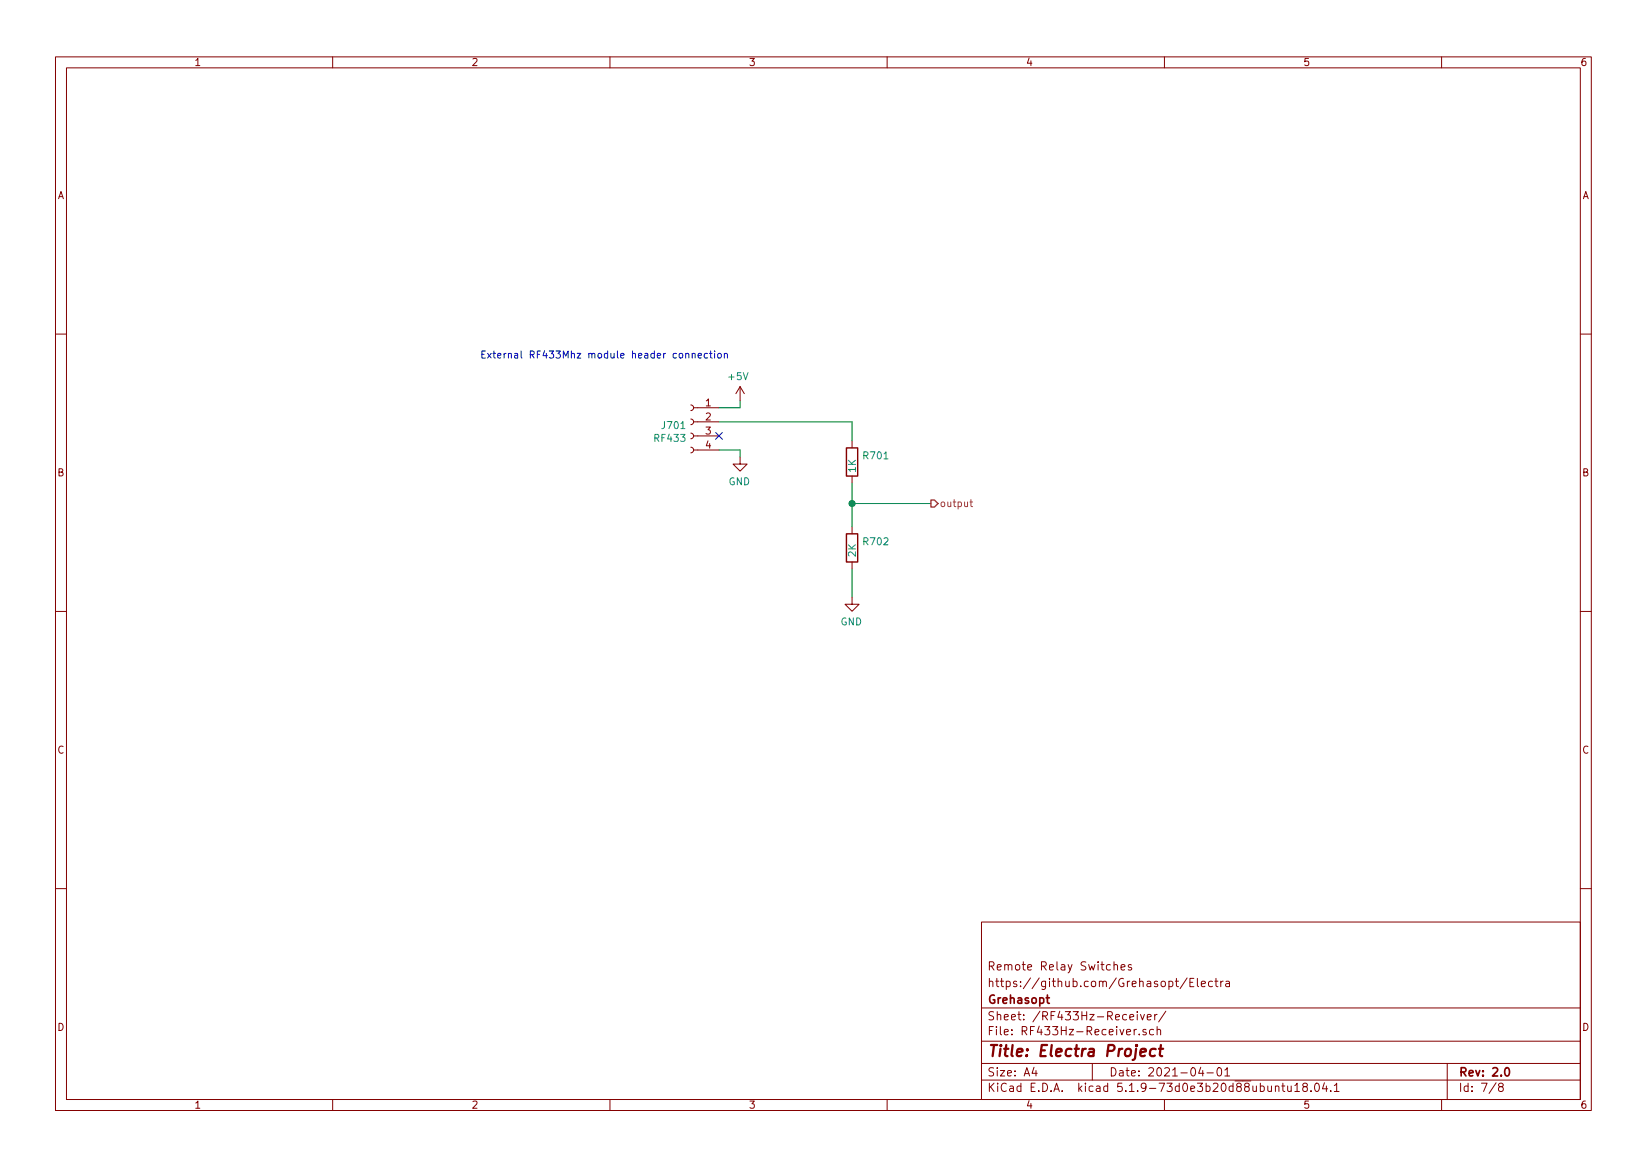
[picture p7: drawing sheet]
<svg xmlns="http://www.w3.org/2000/svg" width="297mm" height="210mm" viewBox="0 0 297 210" stroke-linecap="round" stroke-linejoin="round" font-family="sans-serif">
<g fill="none" stroke="#840000" stroke-width=".18">
<path d="M10 10.3h277v189.9h-277zM12 12.2h273v186.1h-273zM60 10.3v1.9M110 10.3v1.9M160 10.3v1.9M210 10.3v1.9M260 10.3v1.9M10 60.2h2M124.6 78.1l.3 .1 .2 .3-.1 .4-.4 .2M124.6 75.6l.3 .1 .2 .3-.1 .4-.4 .2M124.6 73l.3 .1 .2 .3-.1 .5-.4 .1M125.1 78.6h4.6"/>
<path d="M125.1 76.1h4.6M125.1 73.5h4.6M133.5 69.7l.7 1.3M133.5 69.7v2.6M133.5 69.7l-.8 1.3M153.7 79.5v1.3M285 60.2h2M124.6 80.6l.3 .2 .2 .2-.1 .5-.4 .2M125.1 81.1h4.6M133.5 82.4v1.3h-1.3l1.3 1.3 1.2-1.3h-1.2M153.7 85.8v1.3M153.7 95v1.3"/>
<path d="M10 110.3h2M153.7 107.7v1.3h-1.3l1.3 1.2 1.2-1.2h-1.2M153.7 101.3v1.3M285 110.3h2M10 160.2h2M177 166.3h108v32h-108zM200.9 174.1l.1-.1a.37 .37 0 0 1 .5 .1v.8M200.9 173.4v1.5M202.2 174.4l.7-.1-.1-.3-.4-.1-.2 .2 .1 .7h.5M204 174l-.3-.1-.2 .2 .1 .3 .4 .1v.3h-.5M214.1 176.3l-1.3 2M214.6 177.1h.5"/>
<path d="M215.3 176.4h-.7v1.5h.7M216 176.4v1.3l.2 .2M216.7 177.4l.7-.1-.1-.3-.4-.1-.2 .2v.7h.6M218.7 177l-.5-.1-.2 .3v.6l.2 .1 .5-.1M219.1 176.9h.6M219.3 176.4v1.3l.4 .2M220.2 176.9v1M220.6 176.9l-.4 .3M221.1 177h.6v.9M221.7 177.3l-.5 .1a.29 .29 0 0 0-.2 .2 .29 .29 0 0 0 .2 .3l.5-.1M285 160.2h2M60 198.3v1.9"/>
<path d="M110 198.3v1.9M160 198.3v1.9M177 194.8h108M177 191.8h108M177 187.8h108M177 181.8h108M186.5 192.5l-.4 1h1M186.8 193v1M197 191.8v3M203.8 183.4l.7-.1-.1-.3-.4-.1-.2 .2v.7h.6M205 185.6l-.3 .1-.2 .2M205.1 182.4v.2"/>
<path d="M205.1 182.9v1M205.5 186.5v.1M205.7 182.9l.3 1 .4-1M206.7 185.7l-.4-.1-.2 .2 .1 .2 .5 .2v.3h-.6M206.9 183.4l.7-.1-.1-.3-.4-.1-.2 .2 .1 .7h.5M208.1 185.7l-.5-.1-.3 .3 .1 .6 .2 .1 .5-.1M208.3 182.9v1M208.7 185.7l.2-.1 .3 .1 .1 .9M208.7 182.9l-.4 .3M208.7 185.1v1.5M210 198.3v1.9M210.3 182.3l-1.3 2"/>
<path d="M216.6 192.5l-.4 1h.9M216.9 193v1M217.7 193.5h1.1M219.6 192.7l.4-.2a.94 .94 0 0 1 0 1.5 .82 .82 0 0 1-.4-1.3zM220.9 193l.4-.5v1.5M220.9 194h.9M230 196l.2-.2 .4 .1 .1 .9M230 195.8v1M231.2 195.8h.5M231.4 195.3v1.3l.3 .2M232.2 195.8l.1 .9 .4 .1 .2-.1M232.9 195.8v1"/>
<path d="M233.5 195.8l.4-.5v1.5M233.5 196.8h.9M235.2 196l-.3-.3 .3-.4 .5 .2v.4a.52 .52 0 0 0-.7 .2 .52 .52 0 0 0 .1 .6l.4 .1 .2-.1 .1-.4-.3-.3M236.4 196.7v.1M237.3 195.4l.1-.1a.8 .8 0 0 1 .6 .8 .8 .8 0 0 1-.6 .7 1 1 0 0 1-.1-1.4zM238.9 195.2l-.4 1.1h.9M239.2 195.8v1M240 196.7v.1M240.6 195.8l.5-.5v1.5M240.6 196.8h.9M260 198.3v1.9M261 191.8v6.5"/>
<path d="M269.8 195.2l-1.2 2M270.6 196l-.3-.2v-.2l.3-.3h.2l.3 .3-.1 .2-.6 .2-.1 .3v.4l.3 .1h.2l.3-.3v-.2l-.3-.3"/>
</g>
<path d="M188.7 179.9h.6M188.9 179.4v1.3l.4 .2M271.5 192.7l.2-.2a.81 .81 0 0 1 .6 .6 .81 .81 0 0 1-.3 .8l-.1 .1a.79 .79 0 0 1-.4-1.3z" fill="none" stroke="#840000" stroke-width=".3"/>
<path d="M205.7 189.8l1-.2-.1-.4-.6-.1-.3 .3v.9l.2 .1 .6-.1M208.4 189.2a.68 .68 0 0 0-1 .3v.6l.1 .2 .2 .1 .6-.1M209 189.1h.8M209.4 188.4l-.2 1.8v.1l.4 .1" fill="none" stroke="#840000" stroke-width=".41"/>
<path d="M152.7 80.8h2v5h-2zM152.7 96.3h2v5h-2z" fill="none" stroke="#840000" stroke-width=".25"/>
<path d="M129.7 76.1h24v3.4M133.5 72.3v1.2h-3.8M129.7 81.1h3.8v1.3M153.7 87.1v7.9M153.7 90.8h14.2M153.7 102.6v5.1" fill="none" stroke="#008400" stroke-width=".18"/>
<path d="M174.9 90.5h.5M175.1 90.1v1.1l.3 .2" fill="none" stroke="#848400" stroke-width=".18"/>
<path d="M167.9 90.2h.6l.7 .6-.7 .6h-.6z" fill="none" stroke="#848400" stroke-width=".25"/>
<g fill="none" stroke="#0000c2" stroke-width=".18">
<path d="M86.9 63.9h.4M87.5 63.3h-.6v1.3h.6M87.9 63.7l.7 .9M88.6 63.7l-.7 .9M88.9 63.7h.5M89.1 63.3v1.1l.3 .2M89.8 64.1l.5-.1v-.2l-.4-.1-.1 .2v.6h.5M90.9 63.7v.9M91.3 63.7l-.4 .3M91.7 63.8l.2-.1 .3 .1v.8M91.7 63.7v.9M129.5 63.8l.3-.1 .3 .3-.1 .5-.3 .1-.2-.2z"/>
<path d="M130.6 63.8l.2-.1 .3 .1 .1 .8M130.6 63.7v.9"/>
</g>
<circle cx="153.7" cy="90.8" r=".51" fill="#008400" stroke="#008400" stroke-width=".25"/>
<path d="M129.1 78l1.2 1.2M130.3 78l-1.2 1.2" fill="none" stroke="#000084" stroke-width=".18"/>
<text font-size="2.8" fill="#840000" x="178" y="190.5">Title: Electra Project</text>
<g font-size="2.1" fill="#840000">
<text x="178" y="178">https://github.com/Grehasopt/Electra</text>
<text x="178" y="175">Remote Relay Switches</text>
<text x="178" y="184">Sheet: /RF433Hz-Receiver/</text>
<text x="178" y="181">Grehasopt</text>
<text x="178" y="186.7">File: RF433Hz-Receiver.sch</text>
<text x="178" y="196.9">KiCad E.D.A. kicad 5.1.9-73d0e3b20d88ubuntu18.04.1</text>
<text x="178" y="194.1">Size: A4</text>
<text x="200" y="194.1">Date: 2021-04-01</text>
<text x="263" y="194.1">Rev: 2.0</text>
<text x="263" y="196.9">Id: 7/8</text>
</g>
<g font-size="1.8" fill="#840000">
<text x="35" y="11.9">1</text>
<text x="85" y="11.9">2</text>
<text x="135" y="11.9">3</text>
<text x="185" y="11.9">4</text>
<text x="235" y="11.9">5</text>
<text x="285" y="11.9">6</text>
<text x="10.4" y="35.9">A</text>
<text x="285.4" y="35.9">A</text>
<text x="127.3" y="73.3">1</text>
<text x="127.3" y="75.8">2</text>
<text x="127.3" y="78.4">3</text>
<text x="127.3" y="80.9">4</text>
<text x="10.4" y="85.9">B</text>
<text x="285.4" y="85.9">B</text>
<text x="10.4" y="135.9">C</text>
<text x="285.4" y="135.9">C</text>
<text x="10.4" y="185.9">D</text>
<text x="285.4" y="185.9">D</text>
<text x="35" y="199.9">1</text>
<text x="85" y="199.9">2</text>
<text x="135" y="199.9">3</text>
<text x="185" y="199.9">4</text>
<text x="235" y="199.9">5</text>
<text x="285" y="199.9">6</text>
</g>
<text font-size="1.8" fill="#0000c2" x="92.4" y="64.6">External RF433Mhz module header connection</text>
<g font-size="1.8" fill="#008484">
<text x="131.5" y="68.5">+5V</text>
<text x="119.5" y="77.4">J701</text>
<text x="118.2" y="79.7">RF433</text>
<text x="155.9" y="82.8">R701</text>
<text x="131.4" y="87.5">GND</text>
<text x="154.4" y="85.1" transform="rotate(-90 154.4 85.1)">1K</text>
<text x="154.4" y="100.4" transform="rotate(-90 154.4 100.4)">2K</text>
<text x="155.9" y="98.3">R702</text>
<text x="151.6" y="112.8">GND</text>
</g>
<text font-size="1.8" fill="#848400" x="169.4" y="91.4">output</text>
</svg>
